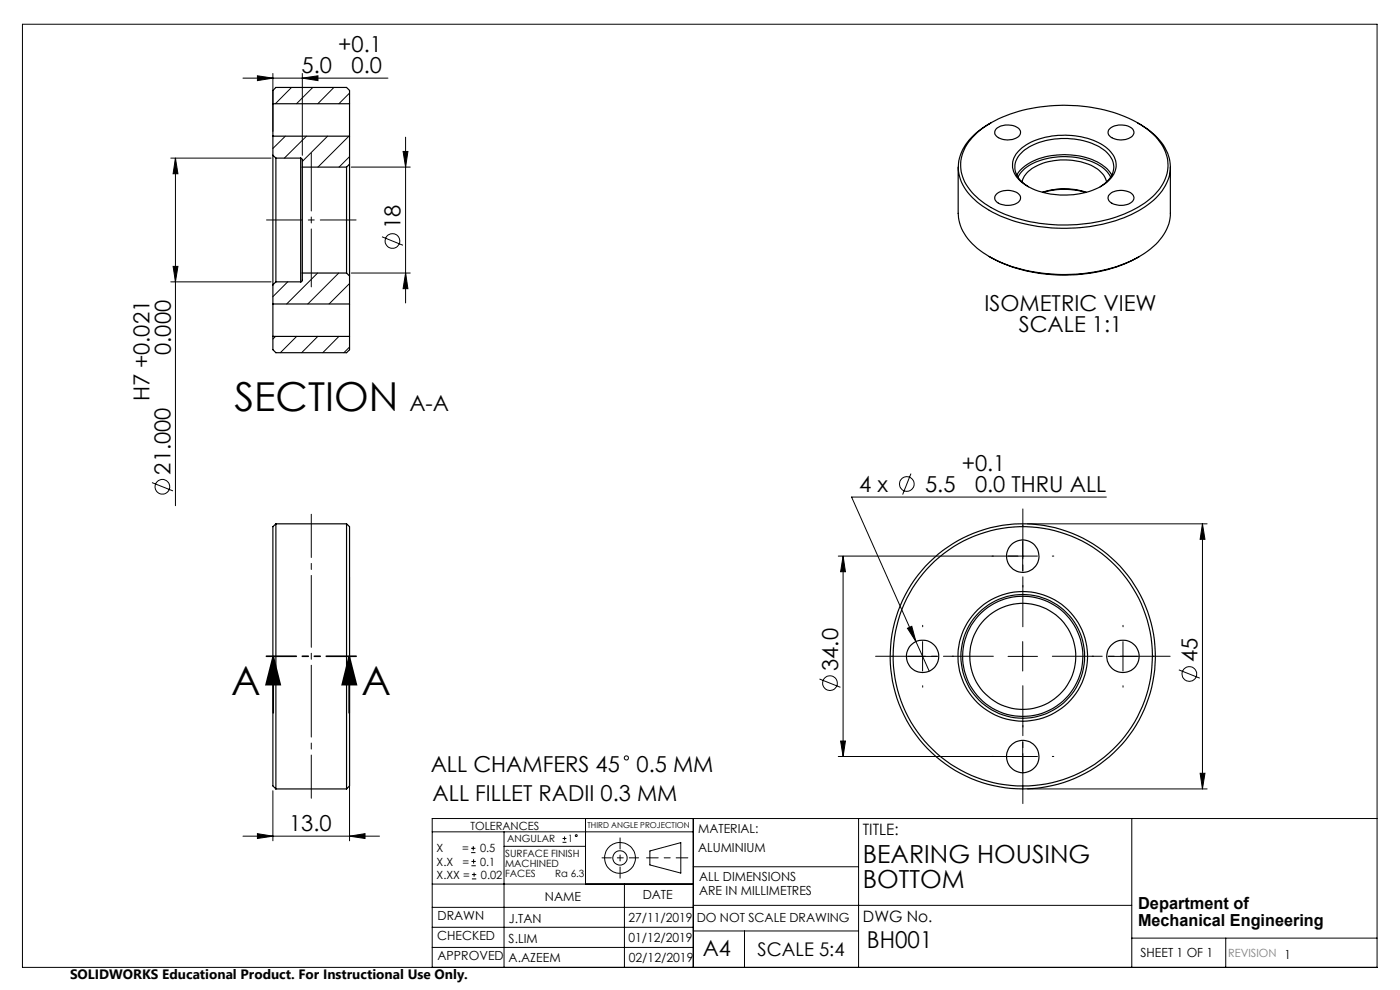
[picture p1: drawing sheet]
<svg xmlns="http://www.w3.org/2000/svg" width="297mm" height="210mm" viewBox="0 0 297 210" stroke-linecap="round" stroke-linejoin="round" font-family="sans-serif">
<g fill="none" stroke="#000" stroke-width=".21">
<path d="M4.8 5.1h287.3v200.1h-287.3zM51.5 16.6h30.8M54.6 16.1l3.3 .5-3.3 .5zM57.9 15.6v12.3M61.8 18.5l-3.4 3.5M64.1 16.6l3.4-.5v1zM64.1 15.6v17.3M66.4 18.5l-3.5 3.5M70.8 18.5l-3.4 3.5M74.2 19.7l-2.3 2.3M36.2 33.5h21.3M37.2 33.5l.5 3.4h-1z"/>
<path d="M37.2 33.5v73.8M60.5 28.9l-2.6 2.6M65 28.9l-4.7 4.6M69.5 28.9l-5.4 5.3M74 28.9l-6.5 6.5M74.2 33.2l-2.3 2.2M74.5 35.4h12.5M85.5 32.1h1l-.5 3.3zM86 29.1v35.2M36.2 59.8h21.3M36.7 56.5h1l-.5 3.3zM61 59.8l-3.1 3.1"/>
<path d="M67.4 57.9l-6.6 6.6M71.9 57.9l-6.6 6.6M74.5 57.9h12.5M81 50.2l4.5 1.8M86 57.9l.5 3.3h-1zM58.5 71.4l-.6 .5M62.9 71.4l-3.4 3.4M67.4 71.4l-3.4 3.4M71.9 71.4l-3.4 3.4M74.2 60.1l-4.4 4.4M74.2 73.6l-1.2 1.2M32.2 102.4l4.5 1.7"/>
<path d="M178.9 118l.5 3.3h-1.1zM178.9 118v42.5M193.3 100.5l-1.8 4.4M217 114.9v6.2M218 111.1h38.1M220.1 118h-42.3M234.7 105.4h-54l13.6 30.7M255.1 111.1l.5 3.3h-1zM255.1 111.1v56.2M74.2 122.4v56M192.5 133.3l.9-.5 .9 3.3zM192.6 139.2h6.3"/>
<path d="M194.3 136.1l2.8 6.3M195.7 136.1v6.2M213.9 139.2h6.2M217 136.1v6.2M235.1 139.2h6.2M238.2 136.1v6.2M173.8 144l4.5 1.8M178.3 157.2h1.1l-.5 3.3zM217 157.4v6.2M250.1 142.1l4.4 1.8M51.5 177.4h29M54.6 176.8l3.3 .6-3.3 .5z"/>
<path d="M57.9 167.7v10.7M74.2 177.4l3.2-.6v1.1zM91.7 176.5h55.4M99.9 179.9h1M100.4 179.5v.9M106.9 176.5v28.7M106.9 179.5h17.3M119.3 178.7h.9M119.3 177.9h.9M119.8 177.4v.9M124.2 173.6v13.9M147.1 173.6v31.6"/>
<path d="M182.1 173.6v31.6M218 167.3h38.1M220.1 160.5h-42.3M240.1 173.6v31.6M254.6 164h1l-.5 3.3zM292.1 173.6h-200.4v31.6M91.7 196.7h55.4M91.7 192.5h55.4M91.7 187.5h55.4M99.9 180.9h1M100 183.6h.9M100 182.7h.9"/>
<path d="M100.1 186.4h.9M100.1 185.5h.9M100.5 182.3v.9M100.6 185.1v.9M132.5 187.5v17.7M137.9 180.5l6.5-1.8v6.5l-6.5-1.7zM147.1 183.9h35M147.1 197.5h35M147.1 192h93M157.9 197.5v7.7M240.1 199h52M260 199v6.2"/>
<path d="M91.7 201h55.4"/>
<circle cx="83.2" cy="51.1" r="1.55"/>
<circle cx="34.5" cy="103.3" r="1.55"/>
<circle cx="192.4" cy="102.7" r="1.55"/>
<circle cx="176.1" cy="144.9" r="1.55"/>
<circle cx="252.3" cy="143" r="1.56"/>
<circle cx="122.2" cy="177.3" r=".2"/>
<circle cx="132.9" cy="160.8" r=".44"/>
<circle cx="131.5" cy="182" r="1.52"/>
<circle cx="131.5" cy="182" r="3.3"/>
</g>
<path d="M145.9 182h-8.7" fill="none" stroke="#000" stroke-width=".21" stroke-dasharray="15.2 1.3 1.3 1.3" stroke-dashoffset="12.8"/>
<path d="M131.5 177.7v8.6" fill="none" stroke="#000" stroke-width=".21" stroke-dasharray="15.2 1.3 1.3 1.3" stroke-dashoffset="12.9"/>
<path d="M127.7 182h7.8" fill="none" stroke="#000" stroke-width=".21" stroke-dasharray="15.2 1.3 1.3 1.3" stroke-dashoffset="13.3"/>
<path d="M58 139.2l1.4 6h-3zM58 139.2v12M74.1 139.2l1.5 6h-3zM74.1 139.2v12" fill="none" stroke="#000" stroke-width=".35"/>
<path d="M66 60.8v-28.3" fill="none" stroke="#000" stroke-width=".21" stroke-dasharray="15.2 1.3 1.3 1.3" stroke-dashoffset="3"/>
<path d="M56.5 46.7h19" fill="none" stroke="#000" stroke-width=".21" stroke-dasharray="15.2 1.3 1.3 1.3" stroke-dashoffset="7.6"/>
<path d="M210.7 139.2h-25M217 133v-25M223.2 139.2h25M217 145.5v25" fill="none" stroke="#000" stroke-width=".21" stroke-dasharray="15.2 1.3 1.3 1.3" stroke-dashoffset="4.6"/>
<g fill="none" stroke="#000" stroke-width=".21" stroke-dasharray="15.2 1.3 1.3 1.3">
<path d="M210.7 118h-.3M217 111.7v-.3M223.2 118h.4M189.5 139.2h-.3M195.7 133v-.4M202 139.2h.3M217 124.2v.3M232 139.2h-.3M238.2 133v-.4M244.5 139.2h.3M195.7 145.5v.3M217 154.2v-.3"/>
<path d="M238.2 145.5v.3M210.7 160.5h-.3M217 166.7v.3M223.2 160.5h.4"/>
</g>
<path d="M66 169.3v-60.2" fill="none" stroke="#000" stroke-width=".21" stroke-dasharray="15.2 1.3 1.3 1.3" stroke-dashoffset="6.1"/>
<path d="M76.1 139.2h-20.1" fill="none" stroke="#000" stroke-width=".35" stroke-dasharray="6.3 1.3 1.3 1.3 1.3 1.3" stroke-dashoffset="-.5"/>
<g fill="#000">
<path d="M54.6 16.1l3.3 .5-3.3 .5zM64.1 16.6l3.4-.5v1z"/>
<path d="M37.2 33.5l.5 3.4h-1zM36.7 56.5h1l-.5 3.3zM85.5 32.1h1l-.5 3.3zM86 57.9l.5 3.3h-1z"/>
<path d="M178.9 118l.5 3.3h-1.1zM178.3 157.2h1.1l-.5 3.3zM255.1 111.1l.5 3.3h-1zM254.6 164h1l-.5 3.3z"/>
<path d="M74.1 139.2l1.5 6h-3zM58 139.2l1.4 6h-3z"/>
<path d="M192.5 133.3l1.8 2.8-.9-3.3zM54.6 176.8l3.3 .6-3.3 .5zM74.2 177.4l3.2-.6v1.1z"/>
</g>
<g fill="none" stroke="#000" stroke-width=".25">
<path d="M57.9 32.9v27.5M57.9 22v6.9M57.9 22v-2.8l.6-.7h15l.7 .7v2.8M57.9 28.9v4M57.9 32.9l.6 .6M57.9 28.9h16.3M57.9 22h16.3M58.5 33.5v26.3M58.5 33.5h5.3M63.8 33.5v26.3M63.8 33.5l.3 .4v1.5M64.1 35.4v22.5"/>
<path d="M64.1 35.4h9.4M73.5 35.4v22.5M74.2 34.8v23.8M74.2 22v6.9M74.2 28.9v5.9M74.2 34.8l-.7 .6M203.3 35.4v9.9a10.6 10.6 0 0 0 5.2 8.3l1.4 .8M206.3 29.2a23.2 23.2 0 0 1 13.5-6.4 33.7 33.7 0 0 1 21.9 3.5 11.1 11.1 0 0 1 6.1 8.2 9.9 9.9 0 0 1-4.9 8.6 32.3 32.3 0 0 1-21.4 4.4 24.9 24.9 0 0 1-14.9-6.2 8.2 8.2 0 0 1-.3-12.1zM210.2 26.1a12.8 12.8 0 0 0-6.8 8 9.2 9.2 0 0 0 3.9 8.8 28.7 28.7 0 0 0 16.9 5.5 32 32 0 0 0 18.7-4.5 10.6 10.6 0 0 0 5.4-8.5 10.3 10.3 0 0 0-4.9-8.1l-2.1-1.2M211.5 27.2a3.9 3.9 0 0 1 4.9 .4 1.27 1.27 0 0 1-1 1.8 3.8 3.8 0 0 1-4.3-.9l-.1-.6zM215.7 37.1a9.9 9.9 0 0 1 7.4-4.1 14.5 14.5 0 0 1 11.8 2.8l1 1.3M215.9 37.6a9 9 0 0 1 6.8-4.1 15 15 0 0 1 11.4 2.2l.7 .7 .8 1.2"/>
<path d="M216.1 32a14.3 14.3 0 0 1 11.3-3.3 12 12 0 0 1 8.5 3.9 4.3 4.3 0 0 1-1.2 6.2 16.6 16.6 0 0 1-15.6 1.3 6.7 6.7 0 0 1-4.3-4.5 4.2 4.2 0 0 1 1.3-3.6zM216.8 38.6a5.5 5.5 0 0 1 4-3.8 14.1 14.1 0 0 1 12 1 4.3 4.3 0 0 1 1.9 2.8M218.2 39.6a4.6 4.6 0 0 1-2.7-5.4 7.9 7.9 0 0 1 5.7-4.2 15.7 15.7 0 0 1 13.3 2.1 4.2 4.2 0 0 1-.4 7l-.7 .5M235.2 27.5a3.8 3.8 0 0 1 5.2 .1 1.33 1.33 0 0 1-1 1.8 3.7 3.7 0 0 1-4.2-.9l-.1-.4zM248.3 35.4v9.9a10.6 10.6 0 0 1-5.4 8.4 32.8 32.8 0 0 1-19.7 4.4 32 32 0 0 1-13.3-3.7M58.5 59.8l-.6 .6M58.5 59.8h5.3M64.1 57.9v1.6l-.3 .3M64.1 57.9h9.4M73.5 57.9l.7 .7M74.2 58.6v5.9M209.9 54.4a34 34 0 0 0 24.2 3 25.6 25.6 0 0 0 7.6-3"/>
<path d="M211.3 41.2a3.8 3.8 0 0 1 5.1 .2 1.54 1.54 0 0 1-1.6 2.1 3.2 3.2 0 0 1-3.8-1.3v-.4zM221.2 40.8a14.9 14.9 0 0 1 9.2 0M221.3 40.8a16.4 16.4 0 0 1 9 0M235.2 41.4a3.7 3.7 0 0 1 5.2 0 1.35 1.35 0 0 1-1 1.9 4.1 4.1 0 0 1-4.1-.7l-.2-.6zM57.9 64.5v6.9M57.9 71.4v2.8l.6 .6h15l.7-.6v-2.8M57.9 60.4v4.1M57.9 71.4h16.3M57.9 64.5h16.3M74.2 64.5v6.9M58.5 111.1v56.2M58.5 111.1l-.6 .6v55l.6 .6"/>
<path d="M58.5 111.1h15M73.5 111.1v56.2M73.5 111.1l.7 .6v55l-.7 .6M58.5 167.3h15"/>
<circle cx="217" cy="118" r="3.4"/>
<circle cx="195.7" cy="139.2" r="3.4"/>
<circle cx="217" cy="139.2" r="12.8"/>
<circle cx="217" cy="139.2" r="27.5"/>
<circle cx="217" cy="139.2" r="11.3"/>
<circle cx="217" cy="139.2" r="28.1"/>
<circle cx="217" cy="139.2" r="13.1"/>
<circle cx="217" cy="139.2" r="13.8"/>
<circle cx="238.2" cy="139.2" r="3.4"/>
<circle cx="217" cy="160.5" r="3.5"/>
</g>
<g font-size="8.5">
<text x="49.7" y="87.3">SECTION</text>
<text x="49" y="147.4">A</text>
<text x="76.7" y="147.4">A</text>
</g>
<g font-size="5.3">
<text x="183.1" y="183.1">BEARING HOUSING</text>
<text x="183.1" y="188.4">BOTTOM</text>
</g>
<text font-size="4.9" x="183.9" y="201">BH001</text>
<g font-size="4.7">
<text x="71.7" y="11">+0.1</text>
<text x="64" y="15.5">5.0</text>
<text x="74.6" y="15.6">0.0</text>
<text x="85" y="48.5" transform="rotate(-90 85 48.5)">18</text>
<text x="208.9" y="65.9">ISOMETRIC VIEW</text>
<text x="216.1" y="70.4">SCALE 1:1</text>
<text x="36.2" y="75.3" transform="rotate(-90 36.2 75.3)">0.000</text>
<text x="31.7" y="85.2" transform="rotate(-90 31.7 85.2)">H7 +0.021</text>
<text x="86.8" y="87.2">A-A</text>
<text x="36.2" y="100.7" transform="rotate(-90 36.2 100.7)">21.000</text>
<text x="204" y="99.9">+0.1</text>
<text x="182.3" y="104.4">4 x</text>
<text x="196.3" y="104.4">5.5</text>
<text x="206.8" y="104.4">0.0 THRU ALL</text>
<text x="177.8" y="142.3" transform="rotate(-90 177.8 142.3)">34.0</text>
<text x="254" y="140.4" transform="rotate(-90 254 140.4)">45</text>
<text x="91.4" y="163.9">ALL CHAMFERS 45</text>
<text x="135" y="163.9">0.5 MM</text>
<text x="91.8" y="170">ALL FILLET RADII 0.3 MM</text>
<text x="61.3" y="176.3">13.0</text>
<text x="149.1" y="202.9">A4</text>
</g>
<text font-size="4" x="160.7" y="202.8">SCALE 5:4</text>
<g font-size="3.5">
<text x="241.4" y="192.8">Department of</text>
<text x="241.4" y="196.3">Mechanical Engineering</text>
</g>
<g font-size="3.3">
<text x="183" y="177.2">TITLE:</text>
<text x="183.1" y="195.7">DWG No.</text>
</g>
<text font-size="2.9" x="14.9" y="207.6">SOLIDWORKS Educational Product. For Instructional Use Only.</text>
<g font-size="2.7">
<text x="148.1" y="176.7">MATERIAL:</text>
<text x="148.1" y="180.8">ALUMINIUM</text>
<text x="115.6" y="191">NAME</text>
<text x="136.3" y="190.8">DATE</text>
<text x="148.3" y="186.8">ALL DIMENSIONS</text>
<text x="148.3" y="189.8">ARE IN MILLIMETRES</text>
<text x="92.8" y="195.2">DRAWN</text>
<text x="107.9" y="195.7">J.TAN</text>
<text x="133.3" y="195.6">27/11/2019</text>
<text x="147.8" y="195.7">DO NOT SCALE DRAWING</text>
<text x="92.8" y="199.3">CHECKED</text>
<text x="92.8" y="203.6">APPROVED</text>
<text x="107.9" y="199.9">S.LIM</text>
<text x="133.3" y="199.8">01/12/2019</text>
<text x="242" y="203">SHEET 1 OF 1</text>
<text x="107.9" y="204.1">A.AZEEM</text>
<text x="133.4" y="204">02/12/2019</text>
</g>
<g font-size="2.4">
<text x="99.8" y="176">TOLERANCES</text>
<text x="92.6" y="180.8">X</text>
<text x="92.6" y="183.6">X.X</text>
<text x="98" y="180.8">=</text>
<text x="98.1" y="183.6">=</text>
<text x="101.8" y="180.8">0.5</text>
<text x="101.9" y="183.6">0.1</text>
<text x="92.6" y="186.4">X.XX =</text>
<text x="102" y="186.4">0.02</text>
</g>
<text font-size="2.4" fill="#808080" x="260.6" y="203">REVISION 1</text>
<g font-size="2.1">
<text x="107.6" y="178.6">ANGULAR</text>
<text x="120.5" y="178.6">1</text>
<text x="107.2" y="181.8">SURFACE FINISH</text>
<text x="107.2" y="183.9">MACHINED</text>
<text x="107.2" y="186">FACES</text>
<text x="117.8" y="186">Ra 6.3</text>
</g>
<text font-size="1.7" x="124.6" y="175.7">THIRD ANGLE PROJECTION</text>
</svg>
